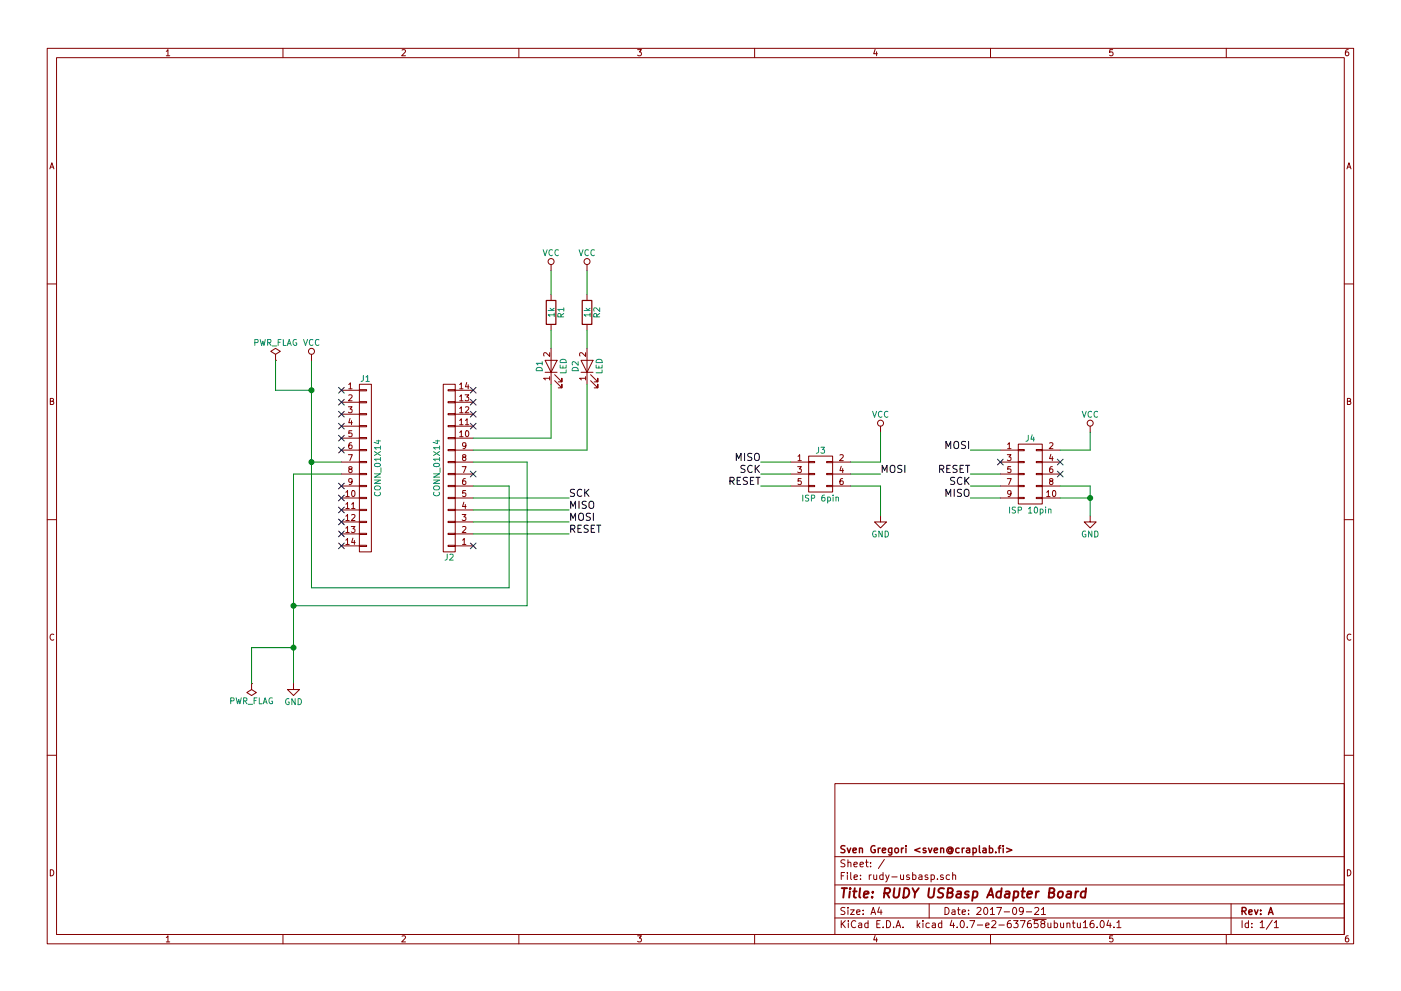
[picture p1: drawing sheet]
EESchema Schematic File Version 2
LIBS:power
LIBS:device
LIBS:transistors
LIBS:conn
LIBS:linear
LIBS:regul
LIBS:74xx
LIBS:cmos4000
LIBS:adc-dac
LIBS:memory
LIBS:xilinx
LIBS:microcontrollers
LIBS:dsp
LIBS:microchip
LIBS:analog_switches
LIBS:motorola
LIBS:texas
LIBS:intel
LIBS:audio
LIBS:interface
LIBS:digital-audio
LIBS:philips
LIBS:display
LIBS:cypress
LIBS:siliconi
LIBS:opto
LIBS:atmel
LIBS:contrib
LIBS:valves
LIBS:rudy-usbasp-cache
EELAYER 25 0
EELAYER END
$Descr A4 11693 8268
encoding utf-8
Sheet 1 1
Title "RUDY USBasp Adapter Board"
Date "2017-09-21"
Rev "A"
Comp "Sven Gregori <sven@craplab.fi>"
Comment1 ""
Comment2 ""
Comment3 ""
Comment4 ""
$EndDescr
$Comp
L CONN_02X03 J3
U 1 1
P 6850 3950
F 0 "J3" H 6850 4150 50  0000 C CNN
F 1 "ISP 6pin" H 6850 3750 50  0000 C CNN
F 2 "Connect:IDC_Header_Straight_6pins" H 6850 2750 50  0001 C CNN
F 3 "" H 6850 2750 50  0001 C CNN
	1    6850 3950
	1    0    0    -1  
$EndComp
$Comp
L CONN_02X05 J4
U 1 1
P 8600 3950
F 0 "J4" H 8600 4250 50  0000 C CNN
F 1 "ISP 10pin" H 8600 3650 50  0000 C CNN
F 2 "Connect:IDC_Header_Straight_10pins" H 8600 2750 50  0001 C CNN
F 3 "" H 8600 2750 50  0001 C CNN
	1    8600 3950
	1    0    0    -1  
$EndComp
$Comp
L CONN_01X14 J1
U 1 1
P 3050 3900
F 0 "J1" H 3050 4650 50  0000 C CNN
F 1 "CONN_01X14" V 3150 3900 50  0000 C CNN
F 2 "Pin_Headers:Pin_Header_Straight_1x14_Pitch2.54mm" H 3050 3900 50  0001 C CNN
F 3 "" H 3050 3900 50  0001 C CNN
	1    3050 3900
	1    0    0    -1  
$EndComp
$Comp
L CONN_01X14 J2
U 1 1
P 3750 3900
F 0 "J2" H 3750 4650 50  0000 C CNN
F 1 "CONN_01X14" V 3850 3900 50  0000 C CNN
F 2 "Pin_Headers:Pin_Header_Straight_1x14_Pitch2.54mm" H 3750 3900 50  0001 C CNN
F 3 "" H 3750 3900 50  0001 C CNN
	1    3750 3900
	-1   0    0    1   
$EndComp
$Comp
L R R1
U 1 1
P 4600 2600
F 0 "R1" V 4680 2600 50  0000 C CNN
F 1 "1k" V 4600 2600 50  0000 C CNN
F 2 "Resistors_SMD:R_0805" V 4530 2600 50  0001 C CNN
F 3 "" H 4600 2600 50  0001 C CNN
	1    4600 2600
	1    0    0    -1  
$EndComp
$Comp
L R R2
U 1 1
P 4900 2600
F 0 "R2" V 4980 2600 50  0000 C CNN
F 1 "1k" V 4900 2600 50  0000 C CNN
F 2 "Resistors_SMD:R_0805" V 4830 2600 50  0001 C CNN
F 3 "" H 4900 2600 50  0001 C CNN
	1    4900 2600
	1    0    0    -1  
$EndComp
$Comp
L LED D1
U 1 1
P 4600 3050
F 0 "D1" H 4600 3150 50  0000 C CNN
F 1 "LED" H 4600 2950 50  0000 C CNN
F 2 "LEDs:LED_0805" H 4600 3050 50  0001 C CNN
F 3 "" H 4600 3050 50  0001 C CNN
	1    4600 3050
	0    -1   -1   0   
$EndComp
$Comp
L LED D2
U 1 1
P 4900 3050
F 0 "D2" H 4900 3150 50  0000 C CNN
F 1 "LED" H 4900 2950 50  0000 C CNN
F 2 "LEDs:LED_0805" H 4900 3050 50  0001 C CNN
F 3 "" H 4900 3050 50  0001 C CNN
	1    4900 3050
	0    -1   -1   0   
$EndComp
NoConn ~ 2850 3250
NoConn ~ 2850 3350
NoConn ~ 2850 3450
NoConn ~ 2850 3550
NoConn ~ 2850 3650
NoConn ~ 2850 3750
NoConn ~ 2850 4050
NoConn ~ 2850 4150
NoConn ~ 2850 4250
NoConn ~ 2850 4350
NoConn ~ 2850 4450
NoConn ~ 2850 4550
Wire Wire Line
	2600 3850 2850 3850
Wire Wire Line
	2600 3000 2600 4900
Wire Wire Line
	2600 4900 4250 4900
Wire Wire Line
	4250 4900 4250 4050
Wire Wire Line
	4250 4050 3950 4050
Wire Wire Line
	2850 3950 2450 3950
Wire Wire Line
	2450 3950 2450 5700
Wire Wire Line
	2450 5050 4400 5050
Wire Wire Line
	4400 5050 4400 3850
Wire Wire Line
	4400 3850 3950 3850
NoConn ~ 3950 3250
NoConn ~ 3950 3350
NoConn ~ 3950 3450
NoConn ~ 3950 3550
NoConn ~ 3950 3950
Wire Wire Line
	3950 3650 4600 3650
Wire Wire Line
	4600 3650 4600 3200
Wire Wire Line
	4600 2900 4600 2750
Wire Wire Line
	3950 3750 4900 3750
Wire Wire Line
	4900 3750 4900 3200
Wire Wire Line
	4900 2900 4900 2750
$Comp
L VCC #PWR01
U 1 1
P 4600 2250
F 0 "#PWR01" H 4600 2100 50  0001 C CNN
F 1 "VCC" H 4600 2400 50  0000 C CNN
F 2 "" H 4600 2250 50  0001 C CNN
F 3 "" H 4600 2250 50  0001 C CNN
	1    4600 2250
	1    0    0    -1  
$EndComp
$Comp
L VCC #PWR02
U 1 1
P 4900 2250
F 0 "#PWR02" H 4900 2100 50  0001 C CNN
F 1 "VCC" H 4900 2400 50  0000 C CNN
F 2 "" H 4900 2250 50  0001 C CNN
F 3 "" H 4900 2250 50  0001 C CNN
	1    4900 2250
	1    0    0    -1  
$EndComp
Wire Wire Line
	4900 2250 4900 2450
Wire Wire Line
	4600 2250 4600 2450
$Comp
L VCC #PWR03
U 1 1
P 2600 3000
F 0 "#PWR03" H 2600 2850 50  0001 C CNN
F 1 "VCC" H 2600 3150 50  0000 C CNN
F 2 "" H 2600 3000 50  0001 C CNN
F 3 "" H 2600 3000 50  0001 C CNN
	1    2600 3000
	1    0    0    -1  
$EndComp
Connection ~ 2600 3850
$Comp
L GND #PWR04
U 1 1
P 2450 5700
F 0 "#PWR04" H 2450 5450 50  0001 C CNN
F 1 "GND" H 2450 5550 50  0000 C CNN
F 2 "" H 2450 5700 50  0001 C CNN
F 3 "" H 2450 5700 50  0001 C CNN
	1    2450 5700
	1    0    0    -1  
$EndComp
Text Label 4750 4350 0    60   ~ 0
MOSI
Text Label 4750 4250 0    60   ~ 0
MISO
Text Label 4750 4150 0    60   ~ 0
SCK
Text Label 4750 4450 0    60   ~ 0
RESET
NoConn ~ 3950 4550
Wire Wire Line
	3950 4150 4750 4150
Wire Wire Line
	3950 4250 4750 4250
Wire Wire Line
	3950 4350 4750 4350
Wire Wire Line
	3950 4450 4750 4450
$Comp
L VCC #PWR05
U 1 1
P 7350 3600
F 0 "#PWR05" H 7350 3450 50  0001 C CNN
F 1 "VCC" H 7350 3750 50  0000 C CNN
F 2 "" H 7350 3600 50  0001 C CNN
F 3 "" H 7350 3600 50  0001 C CNN
	1    7350 3600
	1    0    0    -1  
$EndComp
$Comp
L GND #PWR06
U 1 1
P 7350 4300
F 0 "#PWR06" H 7350 4050 50  0001 C CNN
F 1 "GND" H 7350 4150 50  0000 C CNN
F 2 "" H 7350 4300 50  0001 C CNN
F 3 "" H 7350 4300 50  0001 C CNN
	1    7350 4300
	1    0    0    -1  
$EndComp
$Comp
L GND #PWR07
U 1 1
P 9100 4300
F 0 "#PWR07" H 9100 4050 50  0001 C CNN
F 1 "GND" H 9100 4150 50  0000 C CNN
F 2 "" H 9100 4300 50  0001 C CNN
F 3 "" H 9100 4300 50  0001 C CNN
	1    9100 4300
	1    0    0    -1  
$EndComp
Wire Wire Line
	8850 4150 9100 4150
Wire Wire Line
	9100 4050 9100 4300
Wire Wire Line
	8850 4050 9100 4050
Connection ~ 9100 4150
NoConn ~ 8850 3950
NoConn ~ 8850 3850
Wire Wire Line
	7100 4050 7350 4050
Wire Wire Line
	7350 4050 7350 4300
$Comp
L VCC #PWR08
U 1 1
P 9100 3600
F 0 "#PWR08" H 9100 3450 50  0001 C CNN
F 1 "VCC" H 9100 3750 50  0000 C CNN
F 2 "" H 9100 3600 50  0001 C CNN
F 3 "" H 9100 3600 50  0001 C CNN
	1    9100 3600
	1    0    0    -1  
$EndComp
Wire Wire Line
	8850 3750 9100 3750
Wire Wire Line
	9100 3750 9100 3600
Wire Wire Line
	7100 3850 7350 3850
Wire Wire Line
	7350 3850 7350 3600
Text Label 7350 3950 0    60   ~ 0
MOSI
Wire Wire Line
	7350 3950 7100 3950
Text Label 6350 3850 2    60   ~ 0
MISO
Wire Wire Line
	6350 3850 6600 3850
Text Label 6350 3950 2    60   ~ 0
SCK
Text Label 6350 4050 2    60   ~ 0
RESET
Wire Wire Line
	6350 3950 6600 3950
Wire Wire Line
	6350 4050 6600 4050
Text Label 8100 3750 2    60   ~ 0
MOSI
Wire Wire Line
	8350 3750 8100 3750
NoConn ~ 8350 3850
Text Label 8100 3950 2    60   ~ 0
RESET
Text Label 8100 4050 2    60   ~ 0
SCK
Text Label 8100 4150 2    60   ~ 0
MISO
Wire Wire Line
	8100 3950 8350 3950
Wire Wire Line
	8100 4050 8350 4050
Wire Wire Line
	8100 4150 8350 4150
Connection ~ 2450 5050
$Comp
L PWR_FLAG #FLG09
U 1 1
P 2300 3000
F 0 "#FLG09" H 2300 3075 50  0001 C CNN
F 1 "PWR_FLAG" H 2300 3150 50  0000 C CNN
F 2 "" H 2300 3000 50  0001 C CNN
F 3 "" H 2300 3000 50  0001 C CNN
	1    2300 3000
	1    0    0    -1  
$EndComp
Wire Wire Line
	2300 3000 2300 3250
Wire Wire Line
	2300 3250 2600 3250
Connection ~ 2600 3250
$Comp
L PWR_FLAG #FLG010
U 1 1
P 2100 5700
F 0 "#FLG010" H 2100 5775 50  0001 C CNN
F 1 "PWR_FLAG" H 2100 5850 50  0000 C CNN
F 2 "" H 2100 5700 50  0001 C CNN
F 3 "" H 2100 5700 50  0001 C CNN
	1    2100 5700
	-1   0    0    1   
$EndComp
Wire Wire Line
	2100 5700 2100 5400
Wire Wire Line
	2100 5400 2450 5400
Connection ~ 2450 5400
$EndSCHEMATC
